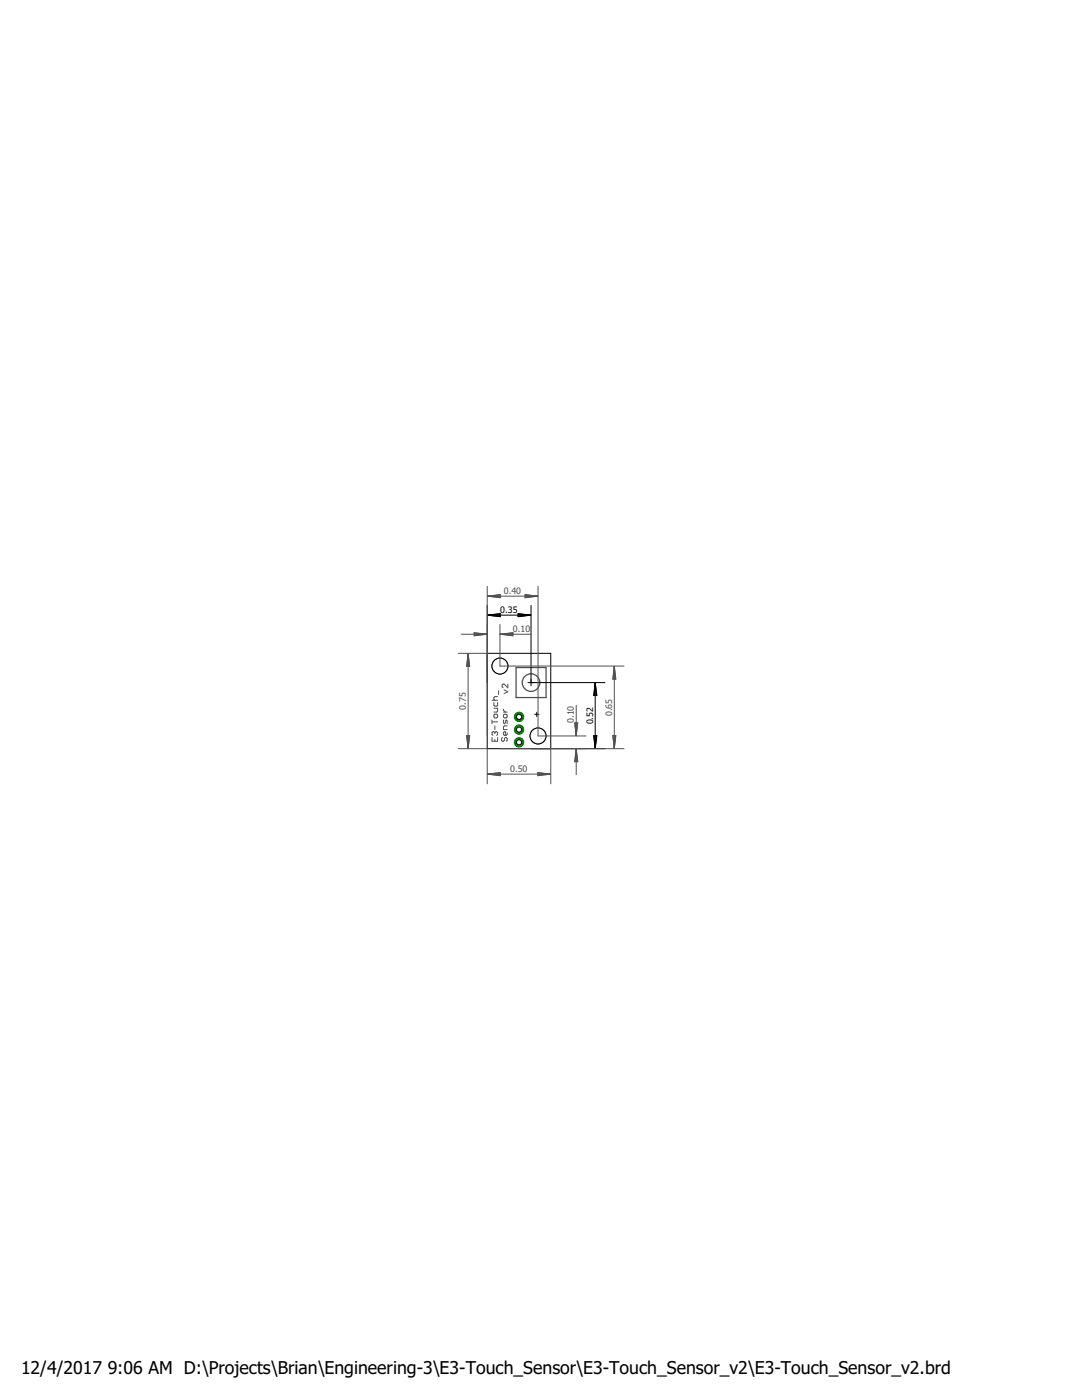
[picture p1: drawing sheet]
<svg xmlns="http://www.w3.org/2000/svg" width="216mm" height="279mm" viewBox="0 0 216 279" stroke-linecap="round" stroke-linejoin="round" font-family="sans-serif">
<g fill="none" stroke="#505050" stroke-width=".2">
<path d="M98.2 139.8h1.1M99.3 139h-.6l-.1 .2v.4l.1 .2M99.5 137.9v.7M100.6 137.7l.7 .3-.7 .4M101.3 136.5v.8l-.7-.8-.4 .2v.4l.2 .2M98.2 143.7v.7M98.2 147.2v.7h1.1v-.7M98.2 144.1h1.1M98.6 140.2v.6l.1 .1h.4l.2-.1v-.6M98.6 141.4h.7v.5l-.2 .2h-.5M98.6 142.7l.1-.2h.4l.2 .2v.4l-.2 .2h-.4l-.1-.2zM98.7 146.2l-.1-.2-.4 .2v.4l.2 .2"/>
<path d="M98.7 146.2l.2-.2 .4 .2v.4l-.2 .2M98.7 144.9v.7M98.7 146.2v.2M98.7 147.6v.3M100.3 147.2l-.2 .2v.4l.4 .1 .1-.1v-.4l.4-.2 .2 .2v.4l-.2 .1M100.5 142.7l.1-.2h.4l.2 .2v.4l-.2 .2h-.4l-.1-.2zM100.5 142.1h.7M100.5 143.7v.6l.1 .1 .4-.7 .2 .2v.5M100.5 141.5v.2l.3 .4M101.2 146.2v.4l-.2 .2h-.4l-.1-.2v-.4l.3-.2v.8M101.2 144.9h-.6l-.1 .2v.5h.7"/>
</g>
<g fill="none" stroke="#505050" stroke-width=".25">
<path d="M103 133.2h6v6h-6z"/>
<circle cx="106" cy="136.2" r="1.76"/>
</g>
<path d="M105.3 136.2h1.3M106 135.6v1.2M106.7 142.6h.8M107.1 142.1v.9" fill="none" stroke="#000" stroke-width=".2"/>
<circle cx="103.6" cy="143.1" r=".93" fill="#008000" stroke="#008000" stroke-width=".2"/>
<circle cx="103.6" cy="143.1" r=".51" fill="#fff" stroke="#000" stroke-width=".2"/>
<circle cx="103.6" cy="145.6" r=".93" fill="#008000" stroke="#008000" stroke-width=".2"/>
<circle cx="103.6" cy="145.6" r=".51" fill="#fff" stroke="#000" stroke-width=".2"/>
<circle cx="103.6" cy="148.1" r=".93" fill="#008000" stroke="#008000" stroke-width=".2"/>
<circle cx="103.6" cy="148.1" r=".51" fill="#fff" stroke="#000" stroke-width=".2"/>
<g fill="none" stroke="#000" stroke-width=".2">
<path d="M97.2 130.4h12.7v19h-12.7"/>
<circle cx="107.4" cy="146.9" r="1.59"/>
</g>
<circle cx="107.4" cy="146.9" r="1.59" fill="#fff" stroke="#000" stroke-width=".2"/>
<circle cx="99.8" cy="132.9" r="1.59" fill="none" stroke="#000" stroke-width=".2"/>
<circle cx="99.8" cy="132.9" r="1.59" fill="#fff" stroke="#000" stroke-width=".2"/>
<g fill="none" stroke="#000" stroke-width=".2">
<path d="M97.2 120.8v28.6M97.3 122.8h8.6M97.3 122.8l2.5-.4v.7zM97.3 122.8l2.5 .1M99.8 122.6l-2.5 .2M99.8 122.5l-2.5 .3M103.4 122.4l2.5 .4-2.5 .3zM103.4 122.6l2.5 .2M103.4 122.5l2.5 .3M105.9 122.8l-2.5 .1M106 120.8v15.4h14.7M118.8 136.3v13.1"/>
<path d="M118.8 136.3l.3 2.5h-.7zM118.8 136.3l-.2 2.5M118.8 136.3l.1 2.5M118.8 136.3l-.3 2.5M118.8 136.3l.2 2.5M106 149.4h14.7M118.4 146.8h.7l-.3 2.6zM118.5 146.8l.3 2.6M118.6 146.8l.2 2.6M118.9 146.8l-.1 2.6M119 146.8l-.2 2.6"/>
</g>
<g fill="none" stroke="#505050" stroke-width=".2">
<path d="M97.2 117v29.9M97.3 119l2.5-.3v.6zM97.3 119h10M97.3 119l2.5 .1M97.3 119l2.5 .2M99.8 118.8l-2.5 .2M99.8 118.7l-2.5 .3M104.8 118.7l2.5 .3-2.5 .3zM104.8 118.8l2.5 .2M104.8 118.7l2.5 .3M107.3 119l-2.5 .1M107.3 119l-2.5 .2"/>
<path d="M107.4 117v29.9h9.5M91.5 130.4h5.7M92 126.6h5.2M93.4 130.5v18.9M93.4 130.5l.3 2.5h-.6zM93.4 130.5l-.1 2.5M93.4 130.5l.1 2.5M93.4 130.5l-.2 2.5M93.4 130.5l.3 2.5M94.6 126.3l2.6 .3-2.6 .3zM94.6 126.4l2.6 .2M94.6 126.3l2.6 .3"/>
<path d="M97.2 126.6l-2.6 .1M97.2 126.6l-2.6 .2M99.8 124.6v8.3h24.7M99.8 126.6h6.1M99.8 126.6l2.5-.3v.6zM99.8 126.6l2.5 .1M99.8 126.6l2.5 .2M102.3 126.4l-2.5 .2M102.3 126.3l-2.5 .3M122.6 133v16.4M122.6 133l.3 2.5h-.6zM122.6 133l-.2 2.5"/>
<path d="M122.6 133l.1 2.5M122.6 133l-.3 2.5M122.6 133l.2 2.5M91.5 149.4h5.7v7M93.1 146.8h.6l-.3 2.6zM93.2 146.8l.2 2.6M93.3 146.8l.1 2.6M93.5 146.8l-.1 2.6M93.7 146.8l-.3 2.6M97.3 154.5h12.5M97.3 154.5l2.5-.3v.6zM97.3 154.5l2.5 .1"/>
<path d="M97.3 154.5l2.5 .2M99.8 149.4h24.7M99.8 154.4l-2.5 .1M99.8 154.2l-2.5 .3M107.3 154.2l2.5 .3-2.5 .3zM107.3 154.4l2.5 .1M107.3 154.2l2.5 .3M109.8 154.5l-2.5 .1M109.8 154.5l-2.5 .2M109.9 149.4v7M114.7 144.3h.6l-.3 2.5zM114.9 144.3l.1 2.5"/>
<path d="M115 140.8v6M115 149.5v5.1M115 149.5l.3 2.5h-.6zM115 149.5l-.1 2.5M115 149.5l.1 2.5M115 149.5l.2 2.5M115.1 144.3l-.1 2.5M115.2 144.3l-.2 2.5M122.3 146.8h.6l-.3 2.6zM122.3 146.8l.3 2.6M122.4 146.8l.2 2.6M122.7 146.8l-.1 2.6"/>
<path d="M122.8 146.8l-.2 2.6"/>
</g>
<g font-size="3.5">
<text x="4.2" y="274.2">12/4/2017</text>
<text x="21.5" y="274.2">9:06 AM D:\Projects\Brian\Engineering-3\E3-Touch_Sensor\E3-Touch_Sensor_v2\E3-Touch_Sensor_v2.brd</text>
</g>
<g font-size="1.8" fill="#505050">
<text x="100.5" y="118.5">0.40</text>
<text x="102.4" y="126.1">0.10</text>
<text x="93" y="141.7" transform="rotate(-90 93 141.7)">0.75</text>
<text x="122.1" y="142.9" transform="rotate(-90 122.1 142.9)">0.65</text>
<text x="114.5" y="144.3" transform="rotate(-90 114.5 144.3)">0.10</text>
<text x="101.8" y="154">0.50</text>
</g>
<g font-size="1.8">
<text x="99.8" y="122.3">0.35</text>
<text x="118.3" y="144.6" transform="rotate(-90 118.3 144.6)">0.52</text>
</g>
</svg>
